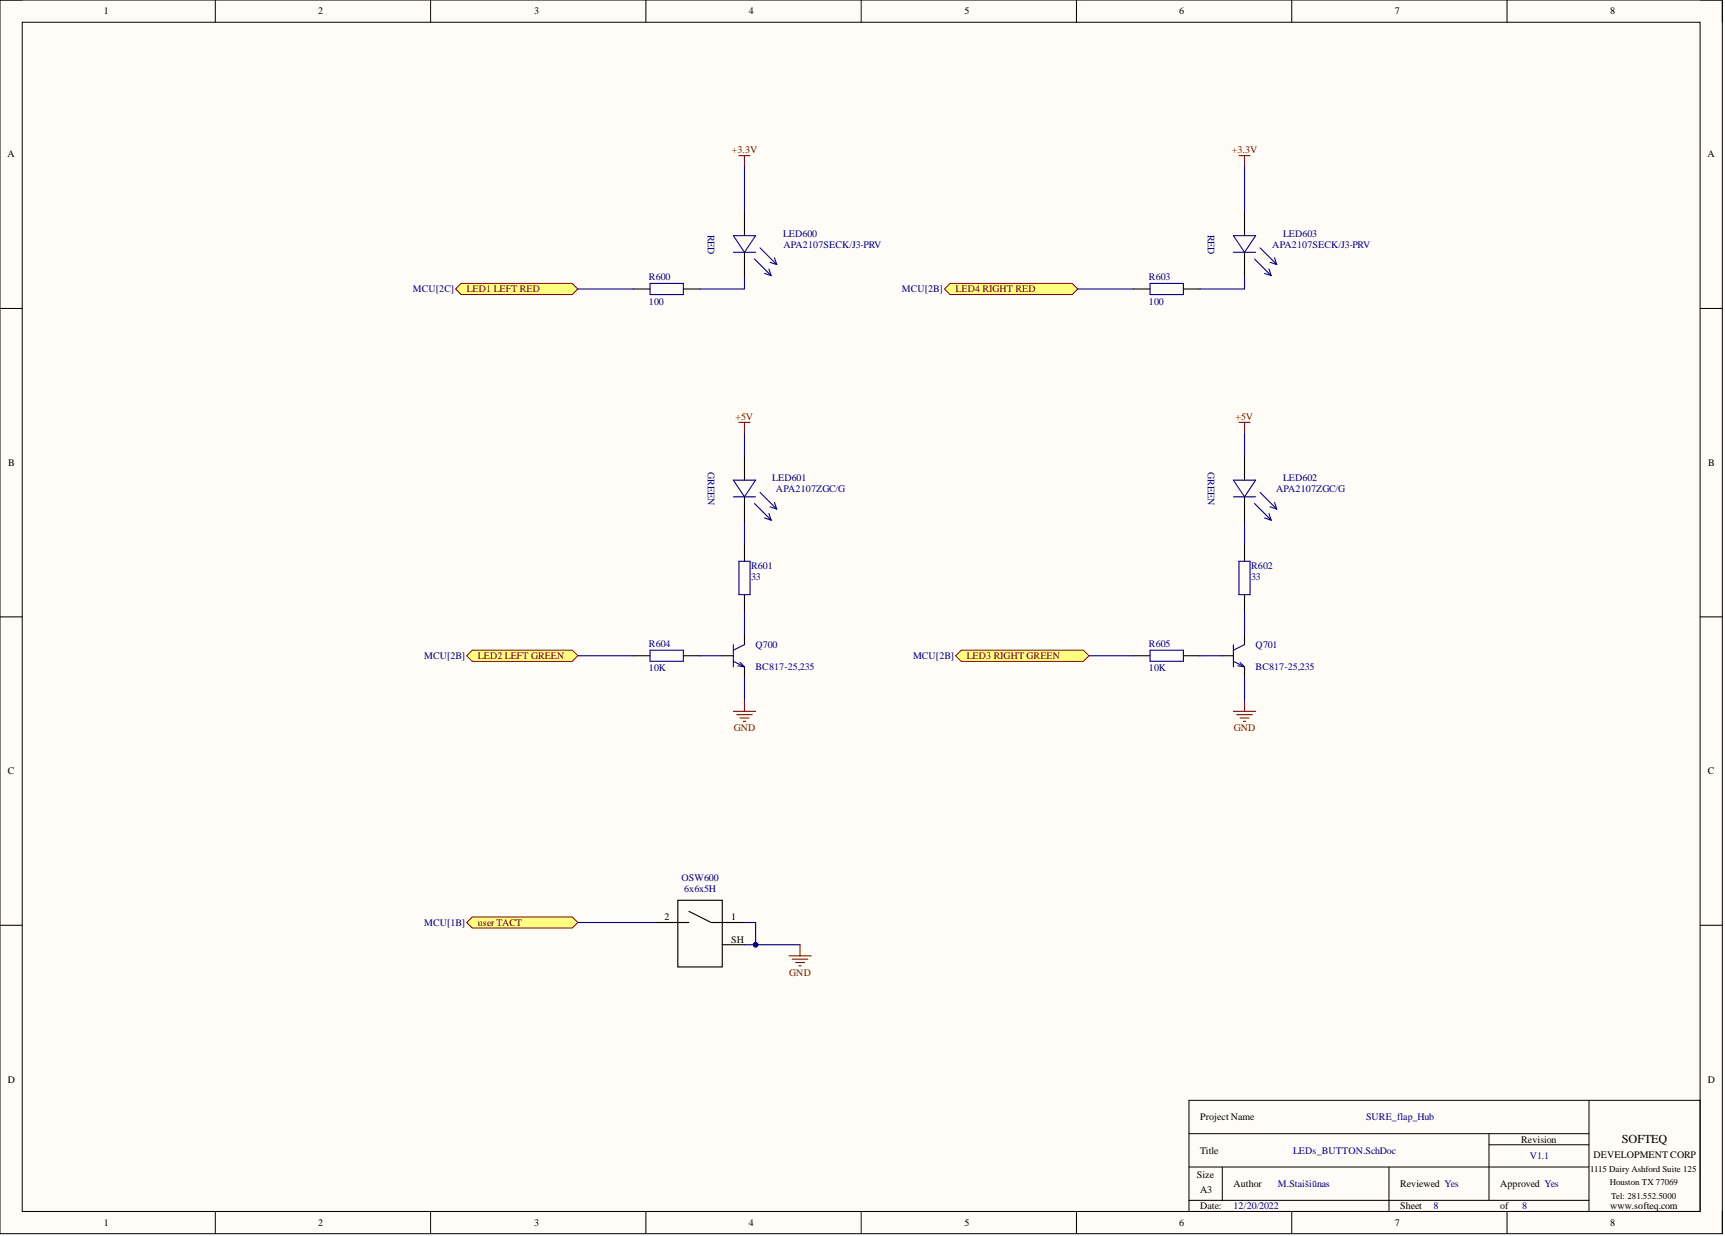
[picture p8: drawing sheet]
<svg xmlns="http://www.w3.org/2000/svg" width="393mm" height="282mm" viewBox="0 0 393 282" stroke-linecap="round" stroke-linejoin="round" font-family="sans-serif">
<path d="M0 0h392.7v281.3h-392.7z" fill-rule="evenodd" fill="#fffcf8"/>
<path d="M0 0h392.7v281.3h-392.7z" fill="none" stroke="#000" stroke-width=".23"/>
<path d="M5.1 5.1h382.6v271.2h-382.6z" fill-rule="evenodd" fill="#fffcf8"/>
<g fill="none" stroke="#000" stroke-width=".23">
<path d="M0 0h5.1M5.1 5.1h382.6v271.2h-382.6zM49.1 0v5.1M98.2 0v5.1M147.3 0v5.1M196.4 0v5.1M245.5 0v5.1M294.6 0v5.1M343.6 0v5.1M387.7 0h5v5.1M0 70.3h5.1M387.7 70.3h5"/>
<path d="M0 140.7h5.1M387.7 140.7h5M0 211h5.1M387.7 211h5M271.1 250.9h116.6v25.4h-116.6zM271.1 258.5h91.2M339.5 258.5v15.2M362.3 250.9v25.4M49.1 276.3v5M98.2 276.3v5M147.3 276.3v5M196.4 276.3v5"/>
<path d="M245.5 276.3v5M271.1 266.1h91.2M271.1 273.7h91.2M278.7 266.1v7.6M294.6 276.3v5M316.7 266.1v10.2M339.5 261.1h22.8M343.6 276.3v5M392.7 276.3v5"/>
</g>
<g fill="none" stroke="#000" stroke-width=".25">
<path d="M169.8 48.2v5.5M169.8 57.5v5.9M283.8 48.2v5.5M283.8 57.5v5.9M144.4 65.9h3.8M155.8 65.9h3.8M258.4 65.9h3.8M269.8 65.9h3.8M169.8 103.9v5.6M169.8 113.3v5.8M283.8 103.9v5.6M283.8 113.3v5.8"/>
<path d="M144.4 149.5h3.8M155.8 149.5h3.8M164.7 149.5h2.5M169.8 144.5v2.5M169.8 152.1v2.5M258.4 149.5h3.8M269.8 149.5h3.8M278.7 149.5h2.6M283.8 144.5v2.5M283.8 152.1v2.5M149.5 210.4h7.6M154.6 205.3h10.1v15.2h-10.1z"/>
<path d="M157.1 207.8l5.1 2.6h7.6M164.7 215.4h5.1"/>
</g>
<g fill="none" stroke="#11037f" stroke-width=".25">
<path d="M167.2 53.7h5.1l-2.5 3.8zM167.2 57.5h5.1M172 59.1l3.8 3.8M173.3 56.5l3.8 3.8M175.6 59.8l1.5 .5M176.6 58.8l.5 1.5M281.3 53.7h5l-2.5 3.8zM281.3 57.5h5M286.1 59.1l3.8 3.8M287.3 56.5l3.8 3.8M289.6 59.8l1.5 .5M290.6 58.8l.5 1.5"/>
<path d="M148.2 64.6h7.6v2.6h-7.6zM174.3 62.4l1.5 .5M175.3 61.3l.5 1.6M262.2 64.6h7.6v2.6h-7.6zM288.3 62.4l1.6 .5M289.4 61.3l.5 1.6M167.2 109.5h5.1l-2.5 3.8zM167.2 113.3h5.1M172 114.8l3.8 3.8M173.3 112.3l3.8 3.8M174.3 118.1l1.5 .5M175.3 117.1l.5 1.5"/>
<path d="M175.6 115.6l1.5 .5M176.6 114.6l.5 1.5M281.3 109.5h5l-2.5 3.8zM281.3 113.3h5M286.1 114.8l3.8 3.8M287.3 112.3l3.8 3.8M288.3 118.1l1.6 .5M289.4 117.1l.5 1.5M289.6 115.6l1.5 .5M290.6 114.6l.5 1.5M148.2 148.3h7.6v2.5h-7.6zM167.2 150.8l2.6 1.3"/>
<path d="M167.2 147v5.1M168.2 151.8l1.6 .3M168.8 151.1l1 1M169.8 147l-2.6 1.3M262.2 148.3h7.6v2.5h-7.6zM281.3 150.8l2.5 1.3M281.3 147v5.1M282.3 151.8l1.5 .3M282.8 151.1l1 1M283.8 147l-2.5 1.3"/>
</g>
<g fill="none" stroke="#800000" stroke-width=".25">
<path d="M168.5 35.5h2.5M169.8 35.5v2.5M282.5 35.5h2.6M283.8 35.5v2.5M168.5 96.3h2.5M169.8 96.3v2.6M282.5 96.3h2.6M283.8 96.3v2.6M169.8 159.7v2.5M283.8 159.7v2.5M167.2 162.2h5.1M168 163h3.5"/>
<path d="M168.8 163.7h2M169.5 164.5h.5M281.3 162.2h5M282 163h3.6M282.8 163.7h2M283.5 164.5h.5M179.9 218h5.1M180.7 218.7h3.5M181.4 219.5h2M182.4 215.4v2.6M182.2 220.3h.5"/>
</g>
<path d="M105.2 64.6h25.3l1.3 1.3-1.3 1.3h-25.3l-1.3-1.3z" fill-rule="evenodd" fill="#ffff80"/>
<path d="M105.2 64.6h25.3l1.3 1.3-1.3 1.3h-25.3l-1.3-1.3z" fill="none" stroke="#800000" stroke-width=".23"/>
<path d="M216.6 64.6h27.9l1.3 1.3-1.3 1.3h-27.9l-1.2-1.3z" fill-rule="evenodd" fill="#ffff80"/>
<path d="M216.6 64.6h27.9l1.3 1.3-1.3 1.3h-27.9l-1.2-1.3z" fill="none" stroke="#800000" stroke-width=".23"/>
<path d="M107.7 148.3h22.8l1.3 1.2-1.3 1.3h-22.8l-1.3-1.3z" fill-rule="evenodd" fill="#ffff80"/>
<path d="M107.7 148.3h22.8l1.3 1.2-1.3 1.3h-22.8l-1.3-1.3z" fill="none" stroke="#800000" stroke-width=".23"/>
<path d="M219.2 148.3h27.8l1.3 1.2-1.3 1.3h-27.8l-1.3-1.3z" fill-rule="evenodd" fill="#ffff80"/>
<path d="M219.2 148.3h27.8l1.3 1.2-1.3 1.3h-27.8l-1.3-1.3z" fill="none" stroke="#800000" stroke-width=".23"/>
<path d="M107.7 209.1h22.8l1.3 1.3-1.3 1.2h-22.8l-1.3-1.2z" fill-rule="evenodd" fill="#ffff80"/>
<path d="M107.7 209.1h22.8l1.3 1.3-1.3 1.2h-22.8l-1.3-1.2z" fill="none" stroke="#800000" stroke-width=".23"/>
<path d="M131.8 210.4h17.7M172.3 210.4v5h10.1" fill="none" stroke="#000080" stroke-width=".25"/>
<circle cx="172.3" cy="215.4" r=".51" fill="#000080"/>
<circle cx="172.3" cy="215.4" r=".51" fill="none" stroke="#000080" stroke-width=".23"/>
<g fill="none" stroke="#000080" stroke-width=".25">
<path d="M169.8 38v10.2M283.8 38v10.2M131.8 65.9h12.6M169.8 63.4v2.5h-10.2M245.8 65.9h12.6M283.8 63.4v2.5h-10.2M169.8 98.9v5M283.8 98.9v5M169.8 119.1v5.1M283.8 119.1v5.1M169.8 139.4v5.1M283.8 139.4v5.1"/>
<path d="M131.8 149.5h12.6M159.6 149.5h5.1M169.8 154.6v5.1M248.3 149.5h10.1M273.6 149.5h5.1M283.8 154.6v5.1M169.8 210.4h2.5M169.8 215.4h2.5"/>
</g>
<path d="M169.8 124.2v3.8M169.8 135.6v3.8M283.8 124.2v3.8M283.8 135.6v3.8" fill="none" stroke="#000" stroke-width=".25"/>
<path d="M168.5 128h2.5v7.6h-2.5zM282.5 128h2.6v7.6h-2.6z" fill="none" stroke="#11037f" stroke-width=".25"/>
<circle cx="172.3" cy="215.4" r=".51" fill="#000080"/>
<circle cx="172.3" cy="215.4" r=".51" fill="none" stroke="#000080" stroke-width=".23"/>
<text font-size="2.8" x="369.8" y="260.7">SOFTEQ</text>
<g font-size="2.3">
<text x="23.6" y="3.3">1</text>
<text x="72.6" y="3.3">2</text>
<text x="121.8" y="3.3">3</text>
<text x="170.8" y="3.3">4</text>
<text x="219.9" y="3.3">5</text>
<text x="268.9" y="3.3">6</text>
<text x="318.1" y="3.3">7</text>
<text x="367.1" y="3.3">8</text>
<text x="1.7" y="35.9">A</text>
<text x="389.4" y="35.9">A</text>
<text x="1.9" y="106.3">B</text>
<text x="389.5" y="106.3">B</text>
<text x="1.8" y="176.6">C</text>
<text x="389.4" y="176.6">C</text>
<text x="151.5" y="209.9">2</text>
<text x="166.7" y="209.9">1</text>
<text x="166.7" y="214.9">SH</text>
<text x="1.8" y="247">D</text>
<text x="389.4" y="247">D</text>
<text x="273.6" y="255.5">Project Name</text>
<text x="273.6" y="263.1">Title</text>
<text x="346.9" y="260.6">Revision</text>
<text x="272.9" y="268.7">Size</text>
<text x="363.3" y="264.1">DEVELOPMENT CORP</text>
<text x="273.6" y="275.8">Date:</text>
<text x="273.6" y="272">A3</text>
<text x="281.3" y="270.7">Author</text>
<text x="319.3" y="270.7">Reviewed Yes</text>
<text x="319.3" y="275.8">Sheet</text>
<text x="342.1" y="270.7">Approved Yes</text>
<text x="342.1" y="275.8">of</text>
<text x="367.1" y="275.8">www.softeq.com</text>
<text x="23.6" y="279.6">1</text>
<text x="72.6" y="279.6">2</text>
<text x="121.8" y="279.6">3</text>
<text x="170.8" y="279.6">4</text>
<text x="219.9" y="279.6">5</text>
<text x="268.9" y="279.6">6</text>
<text x="318.1" y="279.6">7</text>
<text x="367.1" y="279.6">8</text>
</g>
<g font-size="2.3" fill="#800000">
<text x="166.9" y="35">+3.3V</text>
<text x="280.9" y="35">+3.3V</text>
<text x="106.4" y="66.7">LED1 LEFT RED</text>
<text x="217.9" y="66.7">LED4 RIGHT RED</text>
<text x="167.7" y="95.8">+5V</text>
<text x="281.8" y="95.8">+5V</text>
<text x="109" y="150.3">LED2 LEFT GREEN</text>
<text x="220.4" y="150.3">LED3 RIGHT GREEN</text>
<text x="167.3" y="166.8">GND</text>
<text x="281.3" y="166.8">GND</text>
<text x="109" y="211.1">user TACT</text>
<text x="180" y="222.5">GND</text>
</g>
<g font-size="2.3" fill="#000080">
<text x="161.4" y="53.5" transform="rotate(90 161.4 53.5)">RED</text>
<text x="178.5" y="54">LED600</text>
<text x="275.4" y="53.5" transform="rotate(90 275.4 53.5)">RED</text>
<text x="292.6" y="54">LED603</text>
<text x="178.6" y="56.5">APA2107SECK/J3-PRV</text>
<text x="290.1" y="56.5">APA2107SECK/J3-PRV</text>
<text x="148" y="63.9">R600</text>
<text x="262" y="63.9">R603</text>
<text x="94.2" y="66.7">MCU[2C]</text>
<text x="148" y="69.5">100</text>
<text x="205.7" y="66.7">MCU[2B]</text>
<text x="262" y="69.5">100</text>
<text x="161.4" y="107.7" transform="rotate(90 161.4 107.7)">GREEN</text>
<text x="275.4" y="107.7" transform="rotate(90 275.4 107.7)">GREEN</text>
<text x="176.1" y="109.8">LED601</text>
<text x="176.9" y="112.3">APA2107ZGC/G</text>
<text x="291" y="112.3">APA2107ZGC/G</text>
<text x="292.6" y="109.8">LED602</text>
<text x="171.3" y="129.8">R601</text>
<text x="285.3" y="129.8">R602</text>
<text x="171.3" y="132.3">33</text>
<text x="285.3" y="132.3">33</text>
<text x="148" y="147.5">R604</text>
<text x="172.3" y="147.8">Q700</text>
<text x="262" y="147.5">R605</text>
<text x="286.3" y="147.8">Q701</text>
<text x="96.7" y="150.3">MCU[2B]</text>
<text x="148" y="153.1">10K</text>
<text x="172.3" y="152.8">BC817-25,235</text>
<text x="208.2" y="150.3">MCU[2B]</text>
<text x="262" y="153.1">10K</text>
<text x="286.3" y="152.8">BC817-25,235</text>
<text x="155.4" y="201">OSW600</text>
<text x="156" y="203.5">6x6x5H</text>
<text x="96.7" y="211.1">MCU[1B]</text>
<text x="311.5" y="255.5">SURE_flap_Hub</text>
<text x="294.8" y="263.1">LEDs_BUTTON.SchDoc</text>
<text x="348.8" y="264.4">V1.1</text>
<text x="281.3" y="275.8">12/20/2022</text>
<text x="291.4" y="270.7">M.Staišiūnas</text>
<text x="326.9" y="275.8">8</text>
<text x="347.1" y="275.8">8</text>
</g>
<g font-size="2">
<text x="362.6" y="267.2">1115 Dairy Ashford Suite 125</text>
<text x="367.1" y="270.2">Houston TX 77069</text>
<text x="367.4" y="273.3">Tel: 281.552.5000</text>
</g>
</svg>
